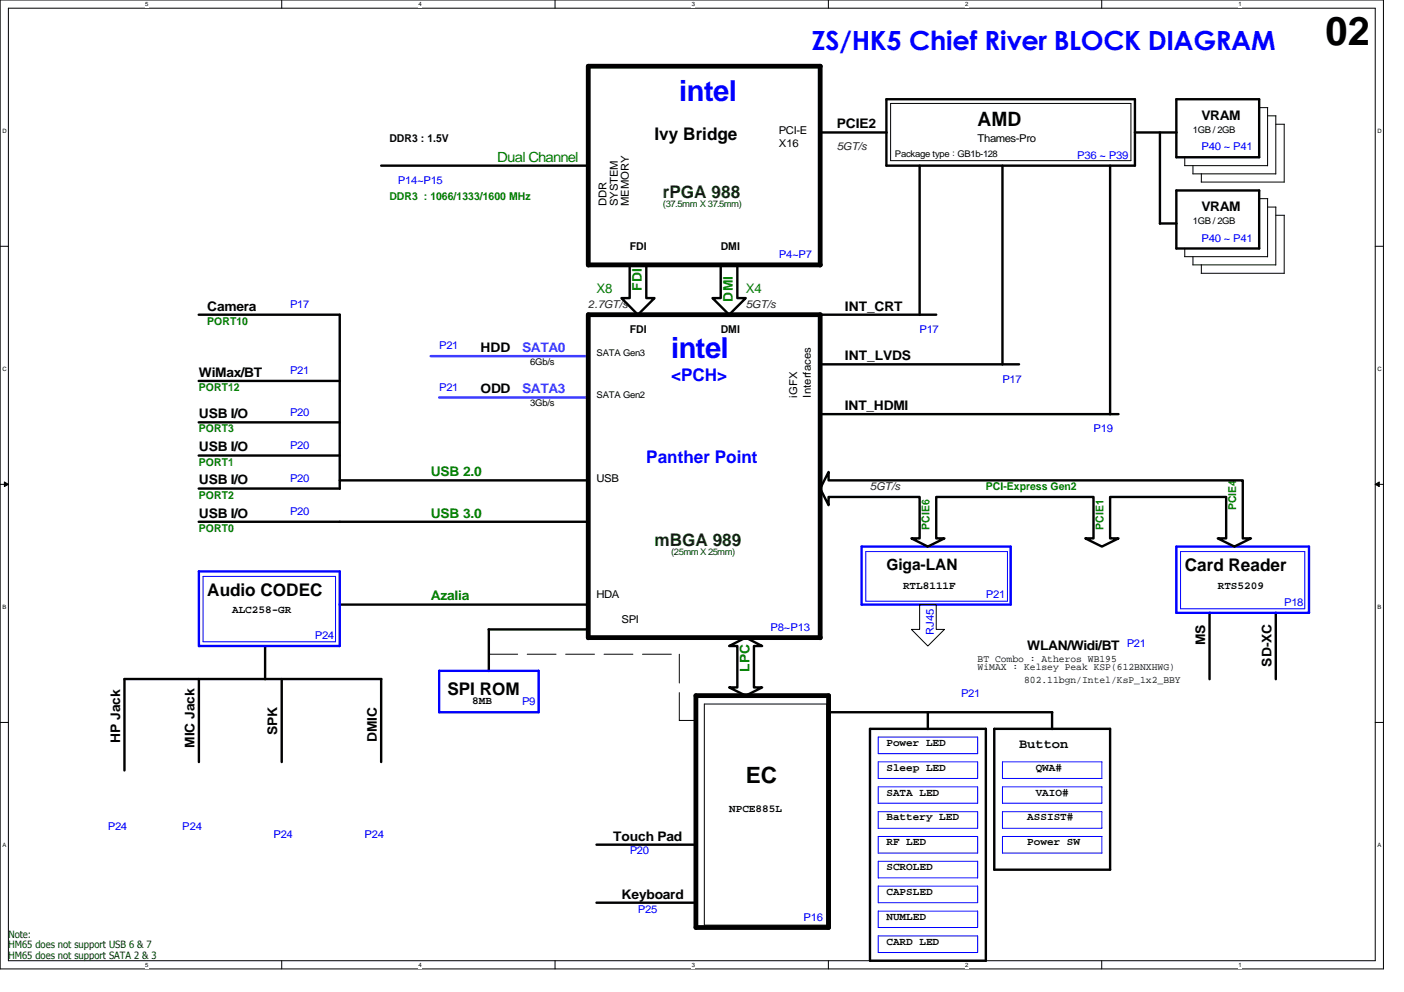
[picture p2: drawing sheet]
<svg xmlns="http://www.w3.org/2000/svg" width="297mm" height="210mm" viewBox="0 0 297 210" stroke-linecap="round" stroke-linejoin="round" font-family="sans-serif">
<path d="M0 0h292.7v205h-292.7zM1.8 1.7h289.2v201.6h-289.2z" fill="none" stroke="#000" stroke-width=".21"/>
<g fill="#fff">
<path d="M30.7 .2h.7v1.4h-.7z"/>
<path d="M30.7 203.5h.7v1.4h-.7z"/>
</g>
<path d="M59.6 0v1.7M59.6 203.3v1.7" fill="none" stroke="#000" stroke-width=".21"/>
<g fill="#fff">
<path d="M88.5 .2h.7v1.4h-.7z"/>
<path d="M88.5 203.5h.7v1.4h-.7z"/>
</g>
<path d="M117.4 0v1.7M117.4 203.3v1.7" fill="none" stroke="#000" stroke-width=".21"/>
<g fill="#fff">
<path d="M146.3 .2h.7v1.4h-.7z"/>
<path d="M146.3 203.5h.7v1.4h-.7z"/>
</g>
<path d="M175.3 0v1.7M175.3 203.3v1.7" fill="none" stroke="#000" stroke-width=".21"/>
<g fill="#fff">
<path d="M204.2 .2h.6v1.4h-.6z"/>
<path d="M204.2 203.5h.6v1.4h-.6z"/>
</g>
<path d="M233.1 0v1.7M233.1 203.3v1.7" fill="none" stroke="#000" stroke-width=".21"/>
<g fill="#fff">
<path d="M262 .2h.7v1.4h-.7z"/>
<path d="M262 203.5h.7v1.4h-.7z"/>
<path d="M.5 26.9h.9v1.4h-.9z"/>
<path d="M291.4 26.9h.9v1.4h-.9z"/>
<path d="M.5 77.3h.9v1.4h-.9z"/>
<path d="M291.4 77.3h.9v1.4h-.9z"/>
</g>
<path d="M0 52.1h1.8M291 52.1h1.7" fill="none" stroke="#000" stroke-width=".21"/>
<g fill="#fff">
<path d="M.5 127.7h.8v1.4h-.8z"/>
<path d="M291.4 127.7h.8v1.4h-.8z"/>
</g>
<path d="M0 102.5h1.8M.9 102l.9 .5-.9 .5zM291 102.5l.8-.5v1zM291 102.5h1.7" fill="none" stroke="#000" stroke-width=".21"/>
<path d="M.9 102l.9 .5-.9 .5zM291 102.5l.8-.5v1z" fill="#000"/>
<g fill="#fff">
<path d="M.5 178.1h.8v1.4h-.8z"/>
<path d="M291.4 178.1h.8v1.4h-.8z"/>
</g>
<g fill="none" stroke="#000" stroke-width=".21">
<path d="M188.4 21.9h50.9v12.1h-50.9zM250.6 35.1h17.6M250.7 33.2v1.9M252.4 35v1.8M254.2 36.7l-.1 1.8h17.6M266.4 22.8h1.8M268.2 22.8v12.3M268.2 24.5h1.8M269.9 24.5v12.3h-17.6M269.9 26.3h1.8M271.7 26.3v12.3M250.6 54.3h17.6"/>
<path d="M250.7 52.5v1.8M252.3 56h17.6M252.4 54.3v1.7M254.2 56v1.8h17.5M266.4 42h1.8M268.2 42v12.4M268.2 43.8h1.8M269.9 43.8v12.3M269.9 45.6h1.8M271.7 45.6v12.3M194.6 127.9h3.5v5.3h1.7l-3.5 3.5-3.5-3.5h1.8zM0 152.9h1.8"/>
<path d="M149 149h25.9v46.7h-25.9zM291 152.9h1.7"/>
</g>
<path d="M91.1 75.4h33.4M92.9 84.1h31.6" fill="none" stroke="#8000ff" stroke-width=".51"/>
<g fill="none" stroke="#000" stroke-width=".51">
<path d="M80.6 35.1h43.9M173.5 28h14.1M187.5 21h52.6v14.1h-52.6zM194.6 35.1v31.5M212.1 35.1v42M234.9 35.1v52.6M240.1 28h8.8M245.4 28v19.3M248.9 21h17.5v12.3h-17.5zM133.2 56h3.5v7.1h1.8l-3.5 3.5-3.5-3.5h1.7zM152.5 56h3.5v7.1h1.8l-3.5 3.5-3.6-3.5h1.8zM245.4 47.3h3.5"/>
<path d="M248.9 40.3h17.5v12.3h-17.5zM42 66.6h29.9v36.8h-29.9M173.5 77.1h42.1M173.5 66.6h24.6M42 89.4h29.9M42 80.6h29.9M42 96.4h29.9M173.5 87.6h63.1M175.3 99.9v1.7h87.6v12.3h1.8l-3.5 1.8-3.6-1.8h1.8v-8.7h-24.5v8.7h1.7l-3.5 1.8-3.5-1.8h1.7v-8.7h-33.2v8.7h1.7l-3.5 1.8-3.5-1.8h1.8v-8.7h-19.3v1.7l-1.8-3.5zM42 110.4h82.5M71.9 101.6h52.6M56.1 136.7v7"/>
<path d="M71.9 127.9h52.6M103.4 133.2h21.1M103.4 133.2v8.8M154.3 136.7l3.5-1.8 3.4 1.8h-1.7v8.8h1.7l-3.4 1.7-3.5-1.7h1.7v-8.8zM255.9 129.7v14M269.9 129.7v14M42.1 143.7v17.5M59.6 143.7v17.5M175.3 150.7h47.3M184.1 154.2h24.5v49.1h-24.5zM196.3 150.7v3.6M210.4 154.2h24.5v29.8h-24.5z"/>
<path d="M222.6 150.7v3.6M80.6 161.2l.1-17.5h-54.4v19.3M126.2 178.7h21.1M126.2 191h21.1"/>
</g>
<path d="M124.5 56.1v-42.1h49.1l-.1 42.1M124.5 56h49.1M124.5 135v-68.4h49.1l-.1 68.4M124.5 134.9h49.1M147.2 147.2h28.1v49.1h-28.1z" fill="none" stroke="#000" stroke-width="1"/>
<path d="M103.4 138.4h40.4M143.7 138.4v14.1M143.7 152.4h3.6" fill="none" stroke="#000" stroke-width=".21" stroke-dasharray="6.1 2"/>
<path d="M182.3 115.7h31.5v12.2h-31.5zM248.9 115.7h28v14h-28zM42.1 120.9h29.8v15.8h-29.8zM92.9 141.9h21.1v8.8h-21.1z" fill="none" stroke="#00f" stroke-width=".51"/>
<g fill="none" stroke="#00f" stroke-width=".21">
<path d="M183.2 116.7h29.9v10.5h-29.9zM249.8 116.7h26.3v12.1h-26.3zM43 122h28v13.8h-28zM185.8 156h21v3.5h-21zM185.8 161.2h21v3.5h-21zM185.8 166.5h21v3.5h-21zM185.8 171.7h21v3.6h-21zM185.8 177h21v3.5h-21zM212.1 161.2h21v3.5h-21zM212.1 171.7h21v3.6h-21zM212.1 177h21v3.5h-21zM212.1 166.5h21v3.5h-21z"/>
<path d="M185.8 182.2h21v3.6h-21zM185.8 187.5h21v3.5h-21zM185.8 192.8h21v3.5h-21zM185.8 198h21v3.5h-21z"/>
</g>
<text font-size="8.4" x="280.5" y="9.5">02</text>
<g font-size="6.1" fill="#00f">
<text x="143.7" y="21.4">intel</text>
<text x="142" y="75.8">intel</text>
</g>
<text font-size="5.6" fill="#00f" x="171.8" y="10.7">ZS/HK5 Chief River BLOCK DIAGRAM</text>
<text font-size="4.7" x="157.8" y="165.6">EC</text>
<text font-size="4.2" x="206.8" y="26.6">AMD</text>
<g font-size="3.7">
<text x="138.5" y="29.7">Ivy Bridge</text>
<text x="250.7" y="120.8">Card Reader</text>
<text x="43.9" y="126.1">Audio CODEC</text>
<text x="94.7" y="147.1">SPI ROM</text>
</g>
<g font-size="3.7" fill="#004000">
<text x="140.2" y="42">rPGA 988</text>
<text x="138.5" y="115.6">mBGA 989</text>
</g>
<g font-size="3.7" fill="#00f">
<text x="142" y="80.5">&lt;PCH&gt;</text>
<text x="136.7" y="98">Panther Point</text>
</g>
<text font-size="3.3" x="187.5" y="120.5">Giga-LAN</text>
<text font-size="3" fill="#008000" x="105.2" y="34.2">Dual Channel</text>
<g font-size="2.8">
<text x="177" y="27.1">PCIE2</text>
<text x="254.2" y="25.4">VRAM</text>
<text x="254.2" y="44.7">VRAM</text>
<text x="43.9" y="65.7">Camera</text>
<text x="178.8" y="65.7">INT_CRT</text>
<text x="101.7" y="74.5">HDD</text>
<text x="178.8" y="76.2">INT_LVDS</text>
<text x="42.1" y="79.7">WiMax/BT</text>
<text x="101.7" y="83.2">ODD</text>
<text x="42.1" y="88.5">USB I/O</text>
<text x="178.8" y="86.7">INT_HDMI</text>
<text x="42.1" y="95.5">USB I/O</text>
<text x="42.1" y="102.5">USB I/O</text>
<text x="42.1" y="109.5">USB I/O</text>
<text x="217.3" y="137.5">WLAN/Widi/BT</text>
<text x="255" y="136.5" transform="rotate(-90 255 136.5)">MS</text>
<text x="269" y="141.1" transform="rotate(-90 269 141.1)">SD-XC</text>
<text x="58.7" y="155.6" transform="rotate(-90 58.7 155.6)">SPK</text>
<text x="25.4" y="157.2" transform="rotate(-90 25.4 157.2)">HP Jack</text>
<text x="41.1" y="158.2" transform="rotate(-90 41.1 158.2)">MIC Jack</text>
<text x="79.7" y="157" transform="rotate(-90 79.7 157)">DMIC</text>
<text x="215.6" y="158.3">Button</text>
<text x="129.7" y="177.9">Touch Pad</text>
<text x="131.5" y="190.1">Keyboard</text>
</g>
<g font-size="2.8" fill="#008000">
<text x="126.2" y="62.1">X8</text>
<text x="135.8" y="61.5" transform="rotate(-90 135.8 61.5)">FDI</text>
<text x="155.1" y="63.8" transform="rotate(-90 155.1 63.8)">DMI</text>
<text x="157.8" y="62.1">X4</text>
<text x="91.1" y="100.8">USB 2.0</text>
<text x="91.1" y="109.5">USB 3.0</text>
<text x="91.1" y="127">Azalia</text>
<text x="158.6" y="142.1" transform="rotate(-90 158.6 142.1)">LPC</text>
</g>
<g font-size="2.8" fill="#8000ff">
<text x="110.4" y="74.5">SATA0</text>
<text x="110.4" y="83.2">SATA3</text>
</g>
<g font-size="2.3">
<text x="164.8" y="28.4">PCI-E</text>
<text x="82.4" y="30.1">DDR3 : 1.5V</text>
<text x="164.8" y="31">X16</text>
<text x="206.8" y="30.1">Thames-Pro</text>
<text x="128.3" y="43.6" transform="rotate(-90 128.3 43.6)">DDR</text>
<text x="130.7" y="43.6" transform="rotate(-90 130.7 43.6)">SYSTEM</text>
<text x="133.1" y="43.6" transform="rotate(-90 133.1 43.6)">MEMORY</text>
<text x="133.2" y="52.9">FDI</text>
<text x="152.5" y="52.9">DMI</text>
<text x="133.2" y="70.4">FDI</text>
<text x="152.5" y="70.4">DMI</text>
<text x="168.7" y="84.1" transform="rotate(-90 168.7 84.1)">iGFX</text>
<text x="171.6" y="84.1" transform="rotate(-90 171.6 84.1)">Interfaces</text>
<text x="126.2" y="101.9">USB</text>
<text x="191" y="124.5">RTL8111F</text>
<text x="257.6" y="124.5">RTS5209</text>
<text x="49.1" y="129.8">ALC258-GR</text>
<text x="126.2" y="126.5">HDA</text>
<text x="131.5" y="131.7">SPI</text>
<text x="99.9" y="149.1">8MB</text>
<text x="187.5" y="157.8">Power LED</text>
<text x="187.5" y="163.1">Sleep LED</text>
<text x="219.1" y="163.1">QWA#</text>
<text x="154.3" y="171.8">NPCE885L</text>
<text x="187.5" y="168.4">SATA LED</text>
<text x="187.5" y="173.6">Battery LED</text>
<text x="217.3" y="173.6">ASSIST#</text>
<text x="219.1" y="168.4">VAIO#</text>
<text x="187.5" y="178.9">RF LED</text>
<text x="217.3" y="178.9">Power SW</text>
<text x="187.5" y="184.1">SCROLED</text>
<text x="187.5" y="189.4">CAPSLED</text>
<text x="187.5" y="194.6">NUMLED</text>
<text x="187.5" y="199.9">CARD LED</text>
</g>
<g font-size="2.3" fill="#800000">
<text x="177" y="31.8">5GT/s</text>
<text x="124.5" y="65.2">2.7GT/s</text>
<text x="157.8" y="65.2">5GT/s</text>
<text x="184.1" y="103.7">5GT/s</text>
</g>
<g font-size="2.3" fill="#00f">
<text x="227.9" y="33.6">P36 ~ P39</text>
<text x="254.2" y="31.8">P40 ~ P41</text>
<text x="84.2" y="38.9">P14~P15</text>
<text x="254.2" y="51.1">P40 ~ P41</text>
<text x="164.8" y="54.7">P4~P7</text>
<text x="61.4" y="65.2">P17</text>
<text x="194.6" y="70.4">P17</text>
<text x="92.9" y="73.9">P21</text>
<text x="61.4" y="79.2">P21</text>
<text x="92.9" y="82.7">P21</text>
<text x="212.1" y="80.9">P17</text>
<text x="61.4" y="87.9">P20</text>
<text x="61.4" y="95">P20</text>
<text x="231.3" y="91.4">P19</text>
<text x="61.4" y="101.9">P20</text>
<text x="61.4" y="109">P20</text>
<text x="208.6" y="126.5">P21</text>
<text x="271.7" y="128.2">P18</text>
<text x="66.6" y="135.3">P24</text>
<text x="163" y="133.5">P8~P13</text>
<text x="197.6" y="134.4" transform="rotate(-90 197.6 134.4)">RJ45</text>
<text x="238.4" y="137">P21</text>
<text x="110.4" y="149.3">P9</text>
<text x="203.3" y="147.5">P21</text>
<text x="22.8" y="175.6">P24</text>
<text x="38.6" y="175.6">P24</text>
<text x="57.9" y="177.3">P24</text>
<text x="77.1" y="177.3">P24</text>
<text x="133.2" y="180.8">P20</text>
<text x="135" y="193.1">P25</text>
<text x="170" y="194.9">P16</text>
</g>
<g font-size="2.3" fill="#008000">
<text x="82.4" y="42.4">DDR3 : 1066/1333/1600 MHz</text>
<text x="43.9" y="68.7">PORT10</text>
<text x="42.1" y="82.7">PORT12</text>
<text x="42.1" y="91.5">PORT3</text>
<text x="42.1" y="98.5">PORT1</text>
<text x="42.1" y="105.5">PORT2</text>
<text x="208.6" y="103.8">PCI-Express Gen2</text>
<text x="261.5" y="107.9" transform="rotate(-90 261.5 107.9)">PCIE4</text>
<text x="42.1" y="112.5">PORT0</text>
<text x="196.7" y="112.1" transform="rotate(-90 196.7 112.1)">PCIE6</text>
<text x="233.5" y="112.1" transform="rotate(-90 233.5 112.1)">PCIE1</text>
</g>
<g font-size="2.1">
<text x="206.8" y="140.1">BT Combo : Atheros WB195</text>
<text x="206.8" y="141.9">WiMAX : Kelsey Peak KSP(612BNXHWG)</text>
<text x="216.7" y="144.5">802.11bgn/Intel/KsP_1x2_BBY</text>
</g>
<g font-size="2.1" fill="#004000">
<text x="1.8" y="198.4">Note:</text>
<text x="1.8" y="200.6">HM65 does not support USB 6 &amp; 7</text>
<text x="1.8" y="202.9">HM65 does not support SATA 2 &amp; 3</text>
</g>
<g font-size="1.9">
<text x="252.4" y="28.1">1GB / 2GB</text>
<text x="189.3" y="33.3">Package type：GB1b-128</text>
<text x="252.4" y="47.3">1GB / 2GB</text>
<text x="112.2" y="77.1">6Gb/s</text>
<text x="126.2" y="75.4">SATA Gen3</text>
<text x="112.2" y="85.9">3Gb/s</text>
<text x="126.2" y="84.1">SATA Gen2</text>
</g>
<g font-size="1.9" fill="#004000">
<text x="140.2" y="43.8">(37.5mm X 37.5mm)</text>
<text x="142" y="117.4">(25mm X 25mm)</text>
</g>
<g font-size="1.3">
<text x="30.7" y="1.4">5</text>
<text x="88.5" y="1.4">4</text>
<text x="146.3" y="1.4">3</text>
<text x="204.2" y="1.4">2</text>
<text x="262" y="1.4">1</text>
<text x=".5" y="28.1">D</text>
<text x="291.4" y="28.1">D</text>
<text x=".5" y="78.4">C</text>
<text x="291.4" y="78.4">C</text>
<text x=".5" y="128.8">B</text>
<text x="291.4" y="128.8">B</text>
<text x=".5" y="179.2">A</text>
<text x="291.4" y="179.2">A</text>
<text x="30.7" y="204.6">5</text>
<text x="88.5" y="204.6">4</text>
<text x="146.3" y="204.6">3</text>
<text x="204.2" y="204.6">2</text>
<text x="262" y="204.6">1</text>
</g>
</svg>
